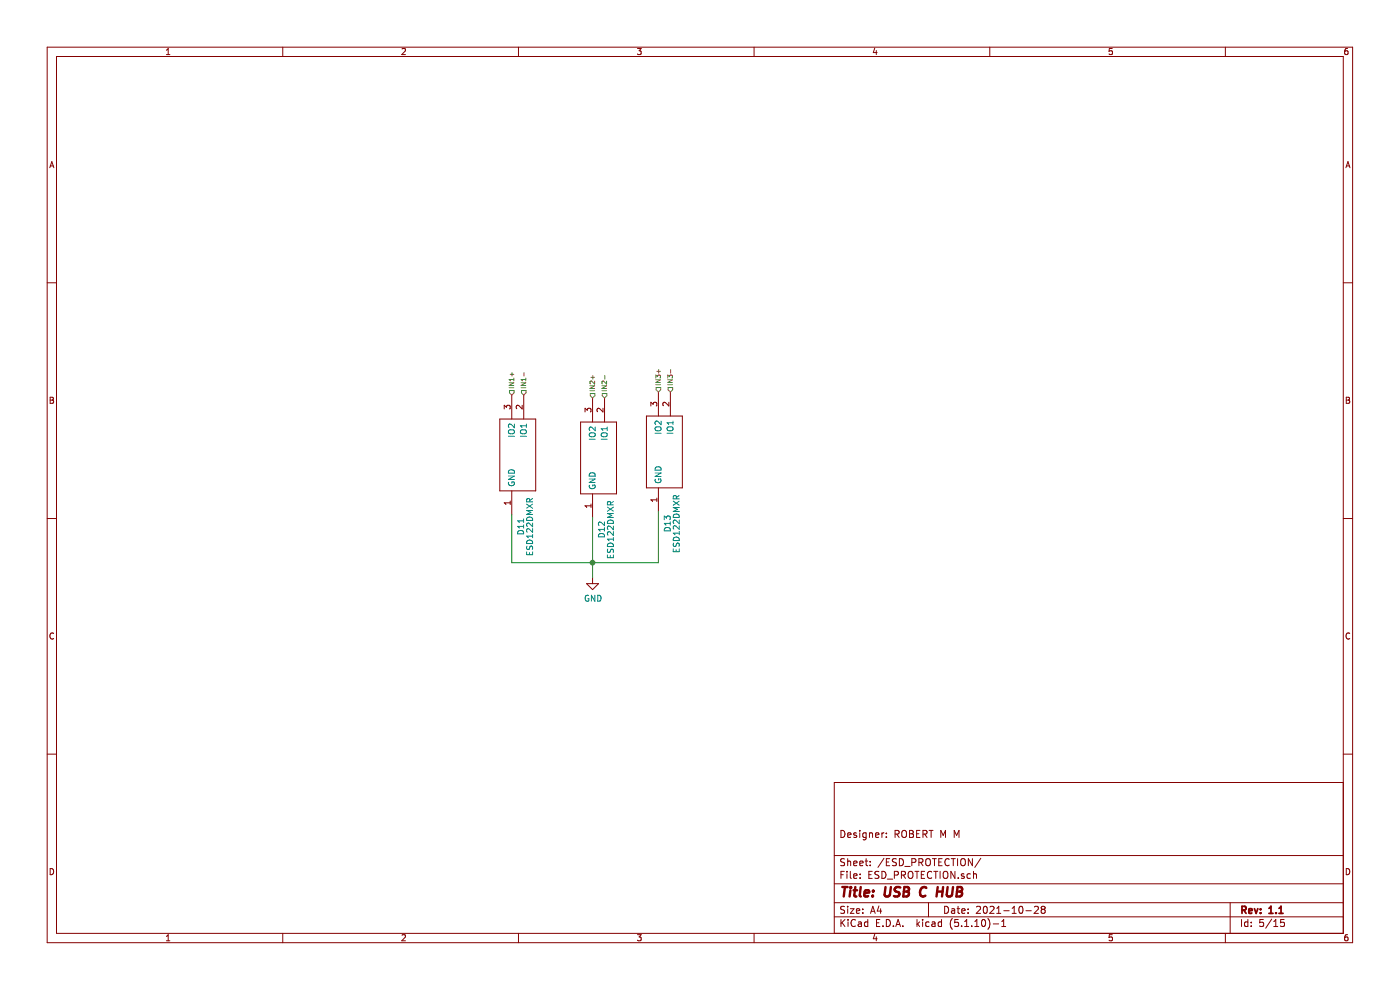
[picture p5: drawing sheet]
EESchema Schematic File Version 4
EELAYER 30 0
EELAYER END
$Descr A4 11693 8268
encoding utf-8
Sheet 7 15
Title "USB C HUB"
Date "2021-10-28"
Rev "1.1"
Comp ""
Comment1 "Designer: ROBERT M M"
Comment2 ""
Comment3 ""
Comment4 ""
$EndDescr
$Comp
L SamacSys_Parts:ESD122DMXR D?
U 1 1
P 4275 4300
AR Path="/62E89C00" Ref="D?"  Part="1" 
AR Path="/62E5065E/62E89C00" Ref="D11"  Part="1" 
AR Path="/6317BD10/62E89C00" Ref="D20"  Part="1" 
AR Path="/63404DD9/62E89C00" Ref="D14"  Part="1" 
AR Path="/639E17BA/62E89C00" Ref="D17"  Part="1" 
F 0 "D20" H 4175 4225 50  0000 C CNN
F 1 "ESD122DMXR" H 4175 4150 50  0000 C CNN
F 2 "SamacSys_Parts_2:DMX0003A" H 5125 4400 50  0001 L CNN
F 3 "http://www.ti.com/lit/gpn/esd122" H 5125 4300 50  0001 L CNN
F 4 "2-Channel ESD Protection Diode for USB Type-C and HDMI 2.0" H 5125 4200 50  0001 L CNN "Description"
F 5 "" H 5125 4100 50  0001 L CNN "Height"
F 6 "595-ESD122DMXR" H 5125 4000 50  0001 L CNN "Mouser Part Number"
F 7 "https://www.mouser.co.uk/ProductDetail/Texas-Instruments/ESD122DMXR?qs=gt1LBUVyoHlO%2FS8I%252Bb9aFA%3D%3D" H 5125 3900 50  0001 L CNN "Mouser Price/Stock"
F 8 "Texas Instruments" H 5125 3800 50  0001 L CNN "Manufacturer_Name"
F 9 "ESD122DMXR" H 5125 3700 50  0001 L CNN "Manufacturer_Part_Number"
	1    4275 4300
	0    -1   -1   0   
$EndComp
Text HLabel 4275 3300 1    39   Input ~ 0
IN1+
Text HLabel 4375 3300 1    39   Input ~ 0
IN1-
$Comp
L OLIMEX_Power:GND #PWR073
U 1 1
P 4950 4825
AR Path="/62E5065E/630FD5DF" Ref="#PWR073"  Part="1" 
AR Path="/6317BD10/630FD5DF" Ref="#PWR076"  Part="1" 
AR Path="/63404DD9/630FD5DF" Ref="#PWR074"  Part="1" 
AR Path="/639E17BA/630FD5DF" Ref="#PWR075"  Part="1" 
F 0 "#PWR076" H 4950 4575 50  0001 C CNN
F 1 "GND" H 4955 4652 50  0000 C CNN
F 2 "" H 4950 4825 60  0000 C CNN
F 3 "" H 4950 4825 60  0000 C CNN
	1    4950 4825
	1    0    0    -1  
$EndComp
Wire Wire Line
	4275 4300 4275 4700
$Comp
L SamacSys_Parts:ESD122DMXR D?
U 1 1
P 4950 4325
AR Path="/642DE3EE" Ref="D?"  Part="1" 
AR Path="/62E5065E/642DE3EE" Ref="D12"  Part="1" 
AR Path="/6317BD10/642DE3EE" Ref="D21"  Part="1" 
AR Path="/63404DD9/642DE3EE" Ref="D15"  Part="1" 
AR Path="/639E17BA/642DE3EE" Ref="D18"  Part="1" 
F 0 "D21" H 4850 4250 50  0000 C CNN
F 1 "ESD122DMXR" H 4850 4175 50  0000 C CNN
F 2 "SamacSys_Parts_2:DMX0003A" H 5800 4425 50  0001 L CNN
F 3 "http://www.ti.com/lit/gpn/esd122" H 5800 4325 50  0001 L CNN
F 4 "2-Channel ESD Protection Diode for USB Type-C and HDMI 2.0" H 5800 4225 50  0001 L CNN "Description"
F 5 "" H 5800 4125 50  0001 L CNN "Height"
F 6 "595-ESD122DMXR" H 5800 4025 50  0001 L CNN "Mouser Part Number"
F 7 "https://www.mouser.co.uk/ProductDetail/Texas-Instruments/ESD122DMXR?qs=gt1LBUVyoHlO%2FS8I%252Bb9aFA%3D%3D" H 5800 3925 50  0001 L CNN "Mouser Price/Stock"
F 8 "Texas Instruments" H 5800 3825 50  0001 L CNN "Manufacturer_Name"
F 9 "ESD122DMXR" H 5800 3725 50  0001 L CNN "Manufacturer_Part_Number"
	1    4950 4325
	0    -1   -1   0   
$EndComp
$Comp
L SamacSys_Parts:ESD122DMXR D?
U 1 1
P 5500 4275
AR Path="/642DE7EE" Ref="D?"  Part="1" 
AR Path="/62E5065E/642DE7EE" Ref="D13"  Part="1" 
AR Path="/6317BD10/642DE7EE" Ref="D22"  Part="1" 
AR Path="/63404DD9/642DE7EE" Ref="D16"  Part="1" 
AR Path="/639E17BA/642DE7EE" Ref="D19"  Part="1" 
F 0 "D22" H 5400 4200 50  0000 C CNN
F 1 "ESD122DMXR" H 5400 4125 50  0000 C CNN
F 2 "SamacSys_Parts_2:DMX0003A" H 6350 4375 50  0001 L CNN
F 3 "http://www.ti.com/lit/gpn/esd122" H 6350 4275 50  0001 L CNN
F 4 "2-Channel ESD Protection Diode for USB Type-C and HDMI 2.0" H 6350 4175 50  0001 L CNN "Description"
F 5 "" H 6350 4075 50  0001 L CNN "Height"
F 6 "595-ESD122DMXR" H 6350 3975 50  0001 L CNN "Mouser Part Number"
F 7 "https://www.mouser.co.uk/ProductDetail/Texas-Instruments/ESD122DMXR?qs=gt1LBUVyoHlO%2FS8I%252Bb9aFA%3D%3D" H 6350 3875 50  0001 L CNN "Mouser Price/Stock"
F 8 "Texas Instruments" H 6350 3775 50  0001 L CNN "Manufacturer_Name"
F 9 "ESD122DMXR" H 6350 3675 50  0001 L CNN "Manufacturer_Part_Number"
	1    5500 4275
	0    -1   -1   0   
$EndComp
Text HLabel 4950 3325 1    39   Input ~ 0
IN2+
Text HLabel 5050 3325 1    39   Input ~ 0
IN2-
Text HLabel 5500 3275 1    39   Input ~ 0
IN3+
Text HLabel 5600 3275 1    39   Input ~ 0
IN3-
Wire Wire Line
	5500 4275 5500 4700
Wire Wire Line
	4275 4700 4950 4700
Wire Wire Line
	4950 4325 4950 4700
Connection ~ 4950 4700
Wire Wire Line
	4950 4700 5500 4700
Wire Wire Line
	4950 4825 4950 4700
$EndSCHEMATC
